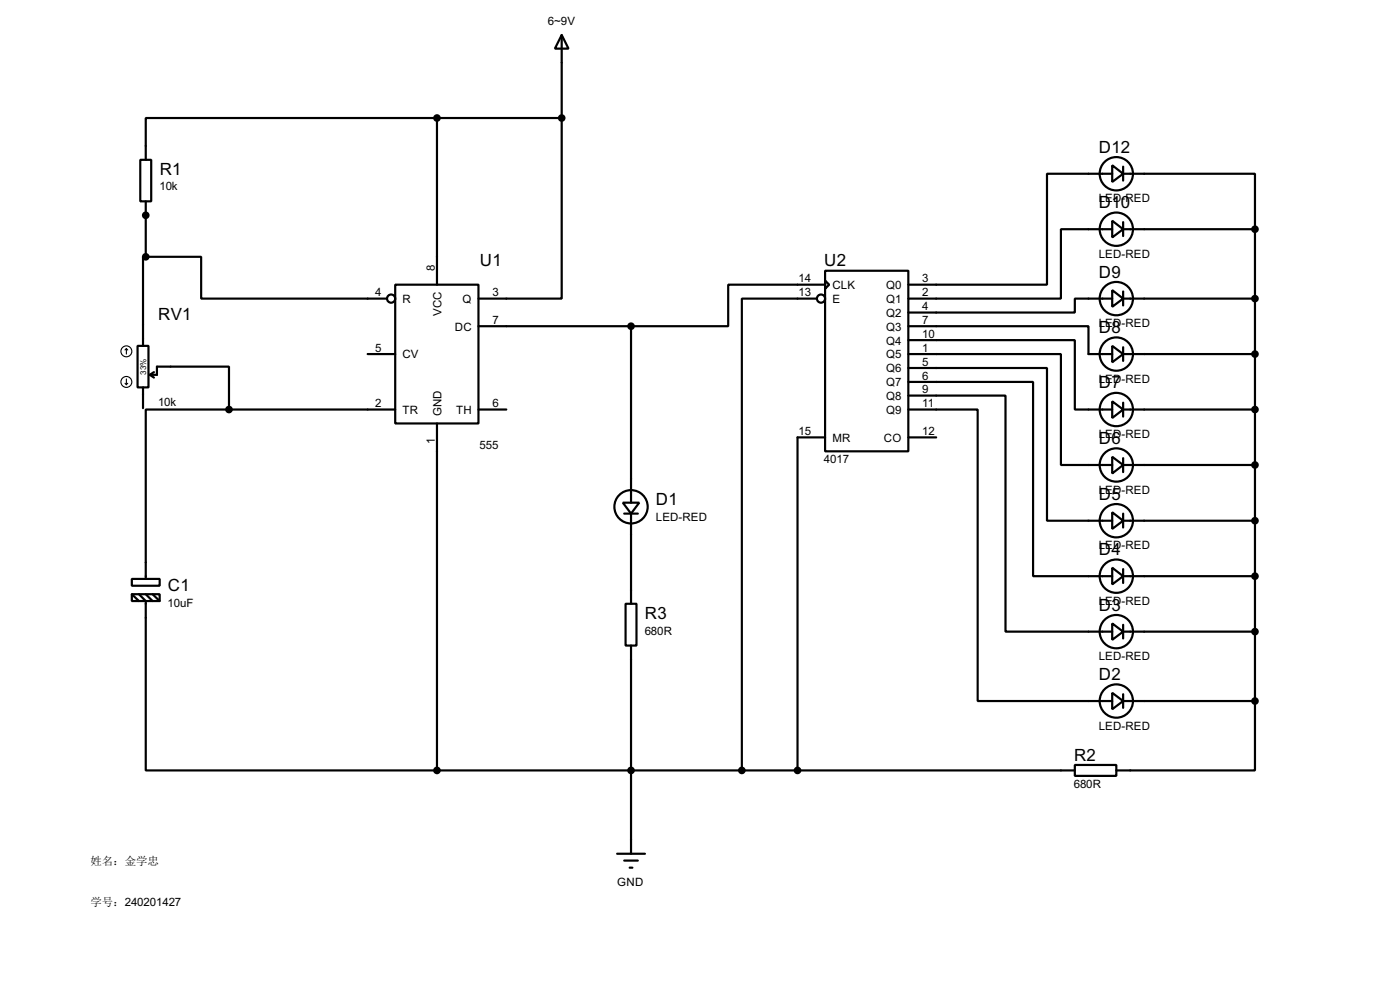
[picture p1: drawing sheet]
<svg xmlns="http://www.w3.org/2000/svg" width="256mm" height="180mm" viewBox="0 0 256 180" stroke-linecap="round" stroke-linejoin="round" font-family="sans-serif">
<g fill="none" stroke="#000" stroke-width=".4">
<path d="M102.9 6.4l1.3 2.5h-2.5zM102.9 6.4v15.2M25.7 29.3h2v7.6h-2zM26.7 36.9v10.1M80.1 21.6h-53.4v7.7M80.1 21.6v30.5M80.1 21.6h22.8M102.9 21.6v33.1h-15.2M203.8 30.3l2 1.5-2 1.5zM203.8 31.8h-12v20.3h-25.4M205.8 31.8h24.1v10.2M205.8 30.5v2.6"/>
<path d="M26.7 47h-.5v16.3M26.7 47h10.2v7.7h34M72.4 52.1h15.3v25.4h-15.3zM87.7 59.7h27.9M115.6 59.7v32.3M149.7 54.7h-13.8v86.3M151.2 49.6h15.2v33h-15.2zM151.2 51.4l.7 .7-.7 .8zM151.2 52.1h-17.8v7.6h-17.8M166.4 59.7h33v5.1h4.4M203.8 53.1l2 1.6-2 1.5zM203.8 40.4l2 1.6-2 1.5z"/>
<path d="M203.8 54.7h-6.9v2.5h-30.5M203.8 42h-9.4v12.7h-28M205.8 42h24.1M205.8 54.7h24.1M205.8 40.7v2.5M205.8 53.4v2.5M229.9 42v86.3M25.2 63.3h2v7.6h-2zM26.2 70.9v3.8M27.5 68.6h1.3v-1.5h13.2v7.9M27.5 68.6l.7 .5M28.2 68.1l-.7 .5"/>
<path d="M42 75h-15.3v31M42 75h30.4M67.4 64.8h5M80.1 77.5v63.5M87.7 75h5.1M166.4 75h12.7v53.3h24.7M166.4 72.4h17.8v43.2h19.6M166.4 69.9h22.9v35.6h14.5M166.4 67.4h25.4v27.9h12M166.4 64.8h28v20.3h9.4M166.4 62.3h30.5v12.7h6.9M203.8 73.5l2 1.5-2 1.5z"/>
<path d="M203.8 63.3l2 1.5-2 1.5zM205.8 64.8h24.1M205.8 75h24.1M205.8 63.6v2.5M205.8 73.7v2.6M114.1 92h3l-1.5 2zM114.4 94h2.5M115.6 94v16.5M151.2 80.1h-5.1v60.9M166.4 80.1h5.1M203.8 93.8l2 1.5-2 1.5zM203.8 83.6l2 1.5-2 1.6z"/>
<path d="M205.8 85.1h24.1M205.8 95.3h24.1M205.8 83.9v2.5M205.8 94v2.6M24.2 106h5.1v1.2h-5.1zM24.2 108.8h5.1v1.2h-5.1zM24.2 108.8l1.3 1.2M25.5 108.8l1.2 1.2v31h53.4M26.7 108.8l1.3 1.2M28 108.8l1.3 1.2M114.6 110.5h2v7.7h-2zM115.6 118.2v38.1"/>
<path d="M203.8 114.1l2 1.5-2 1.5zM203.8 103.9l2 1.6-2 1.5zM205.8 105.5h24.1M205.8 115.6h24.1M205.8 104.2v2.5M205.8 114.4v2.5M203.8 126.8l2 1.5-2 1.5zM205.8 128.3h24.1M205.8 127.1v2.5M229.9 128.3v12.7h-25.4M80.1 141h116.8M113.1 156.3h5.1"/>
<path d="M114.4 157.5h2.5M115.4 158.8h.5M196.9 140h7.6v2h-7.6z"/>
<circle cx="204.5" cy="31.8" r="3.1"/>
<circle cx="71.6" cy="54.7" r=".75"/>
<circle cx="150.4" cy="54.7" r=".75"/>
<circle cx="204.5" cy="42" r="3.1"/>
<circle cx="204.5" cy="54.7" r="3.1"/>
<circle cx="204.5" cy="64.8" r="3.1"/>
<circle cx="204.5" cy="75" r="3.1"/>
<circle cx="115.6" cy="92.8" r="3.1"/>
<circle cx="204.5" cy="95.3" r="3.1"/>
<circle cx="204.5" cy="85.1" r="3.1"/>
<circle cx="204.5" cy="105.5" r="3.1"/>
<circle cx="204.5" cy="115.6" r="3.1"/>
<circle cx="204.5" cy="128.3" r="3.1"/>
</g>
<circle cx="26.7" cy="39.4" r=".2" fill="#000"/>
<g fill="none" stroke="#000" stroke-width=".2">
<path d="M22.9 70.2l.3 .2M23.2 63.8l-.3 .3M23.2 63.8l.2 .3M23.2 63.8v1M23.2 69.4v1M23.4 70.2l-.2 .2"/>
<circle cx="23.1" cy="64.3" r="1"/>
<circle cx="23.1" cy="69.9" r="1"/>
</g>
<g fill="#000" stroke="#000" stroke-width=".4">
<circle cx="26.7" cy="39.4" r=".5"/>
<circle cx="80" cy="21.6" r=".5"/>
<circle cx="102.9" cy="21.6" r=".5"/>
<circle cx="26.7" cy="47" r=".5"/>
<circle cx="115.6" cy="59.7" r=".5"/>
<circle cx="229.9" cy="42" r=".5"/>
<circle cx="229.9" cy="54.7" r=".5"/>
<circle cx="41.9" cy="75" r=".5"/>
<circle cx="229.9" cy="64.8" r=".5"/>
<circle cx="229.9" cy="75" r=".5"/>
<circle cx="229.9" cy="95.3" r=".5"/>
<circle cx="229.9" cy="85.1" r=".5"/>
<circle cx="229.9" cy="105.5" r=".5"/>
<circle cx="229.9" cy="115.6" r=".5"/>
<circle cx="229.9" cy="128.3" r=".5"/>
<circle cx="80" cy="141" r=".5"/>
<circle cx="115.6" cy="141" r=".5"/>
<circle cx="135.9" cy="141" r=".5"/>
<circle cx="146.1" cy="141" r=".5"/>
</g>
<g font-size="3.5">
<text x="201.3" y="27.9">D12</text>
<text x="29.3" y="31.9">R1</text>
<text x="201.3" y="38.1">D10</text>
<text x="87.9" y="48.7">U1</text>
<text x="151" y="48.7">U2</text>
<text x="201.3" y="50.8">D9</text>
<text x="29" y="58.7">RV1</text>
<text x="201.3" y="61">D8</text>
<text x="201.3" y="71.1">D7</text>
<text x="201.3" y="81.3">D6</text>
<text x="120.2" y="92.4">D1</text>
<text x="201.3" y="91.5">D5</text>
<text x="201.3" y="101.6">D4</text>
<text x="30.8" y="108.2">C1</text>
<text x="118.2" y="113.2">R3</text>
<text x="201.3" y="111.8">D3</text>
<text x="201.3" y="124.5">D2</text>
<text x="196.8" y="139.2">R2</text>
</g>
<g font-size="2.4">
<text x="100.4" y="4.6">6~9V</text>
<text x="29.2" y="34.9">10k</text>
<text x="201.3" y="37">LED-RED</text>
<text x="201.3" y="47.2">LED-RED</text>
<text x="79.7" y="49.6" transform="rotate(-90 79.7 49.6)">8</text>
<text x="146.3" y="51.7">14</text>
<text x="152.5" y="52.9">CLK</text>
<text x="162.3" y="52.9">Q0</text>
<text x="169" y="51.7">3</text>
<text x="68.8" y="54.3">4</text>
<text x="73.7" y="55.4">R</text>
<text x="80.9" y="57.9" transform="rotate(-90 80.9 57.9)">VCC</text>
<text x="84.7" y="55.4">Q</text>
<text x="90.2" y="59.3">7</text>
<text x="90.2" y="54.3">3</text>
<text x="146.3" y="54.3">13</text>
<text x="152.5" y="55.4">E</text>
<text x="162.3" y="55.4">Q1</text>
<text x="162.3" y="58">Q2</text>
<text x="169" y="54.3">2</text>
<text x="169" y="56.8">4</text>
<text x="169" y="59.3">7</text>
<text x="201.3" y="59.9">LED-RED</text>
<text x="68.8" y="64.4">5</text>
<text x="73.7" y="65.6">CV</text>
<text x="83.3" y="60.5">DC</text>
<text x="162.3" y="60.5">Q3</text>
<text x="162.3" y="63.1">Q4</text>
<text x="162.3" y="65.6">Q5</text>
<text x="169" y="61.9">10</text>
<text x="169" y="64.4">1</text>
<text x="162.3" y="68.1">Q6</text>
<text x="162.3" y="70.7">Q7</text>
<text x="169" y="67">5</text>
<text x="169" y="69.5">6</text>
<text x="169" y="72">9</text>
<text x="201.3" y="70.1">LED-RED</text>
<text x="29" y="74.4">10k</text>
<text x="68.8" y="74.6">2</text>
<text x="73.7" y="75.8">TR</text>
<text x="80.9" y="76.2" transform="rotate(-90 80.9 76.2)">GND</text>
<text x="83.5" y="75.8">TH</text>
<text x="90.2" y="74.6">6</text>
<text x="162.3" y="73.2">Q8</text>
<text x="162.3" y="75.8">Q9</text>
<text x="169" y="74.6">11</text>
<text x="79.6" y="81.2" transform="rotate(-90 79.6 81.2)">1</text>
<text x="87.9" y="82.2">555</text>
<text x="146.3" y="79.7">15</text>
<text x="152.5" y="80.8">MR</text>
<text x="161.9" y="80.8">CO</text>
<text x="169" y="79.7">12</text>
<text x="201.3" y="80.2">LED-RED</text>
<text x="151" y="84.8">4017</text>
<text x="120.1" y="95.3">LED-RED</text>
<text x="201.3" y="90.4">LED-RED</text>
<text x="201.3" y="100.6">LED-RED</text>
<text x="30.7" y="111.1">10uF</text>
<text x="201.3" y="110.7">LED-RED</text>
<text x="118.1" y="116.2">680R</text>
<text x="201.3" y="120.9">LED-RED</text>
<text x="201.3" y="133.6">LED-RED</text>
<text x="196.7" y="144.2">680R</text>
<text x="113.1" y="162.1">GND</text>
</g>
<g font-size="2.1">
<text x="16.6" y="158.3">姓名：金学忠</text>
<text x="16.6" y="165.9">学号：240201427</text>
</g>
<text font-size="1.7" x="26.8" y="68.6" transform="rotate(-90 26.8 68.6)">33%</text>
</svg>
